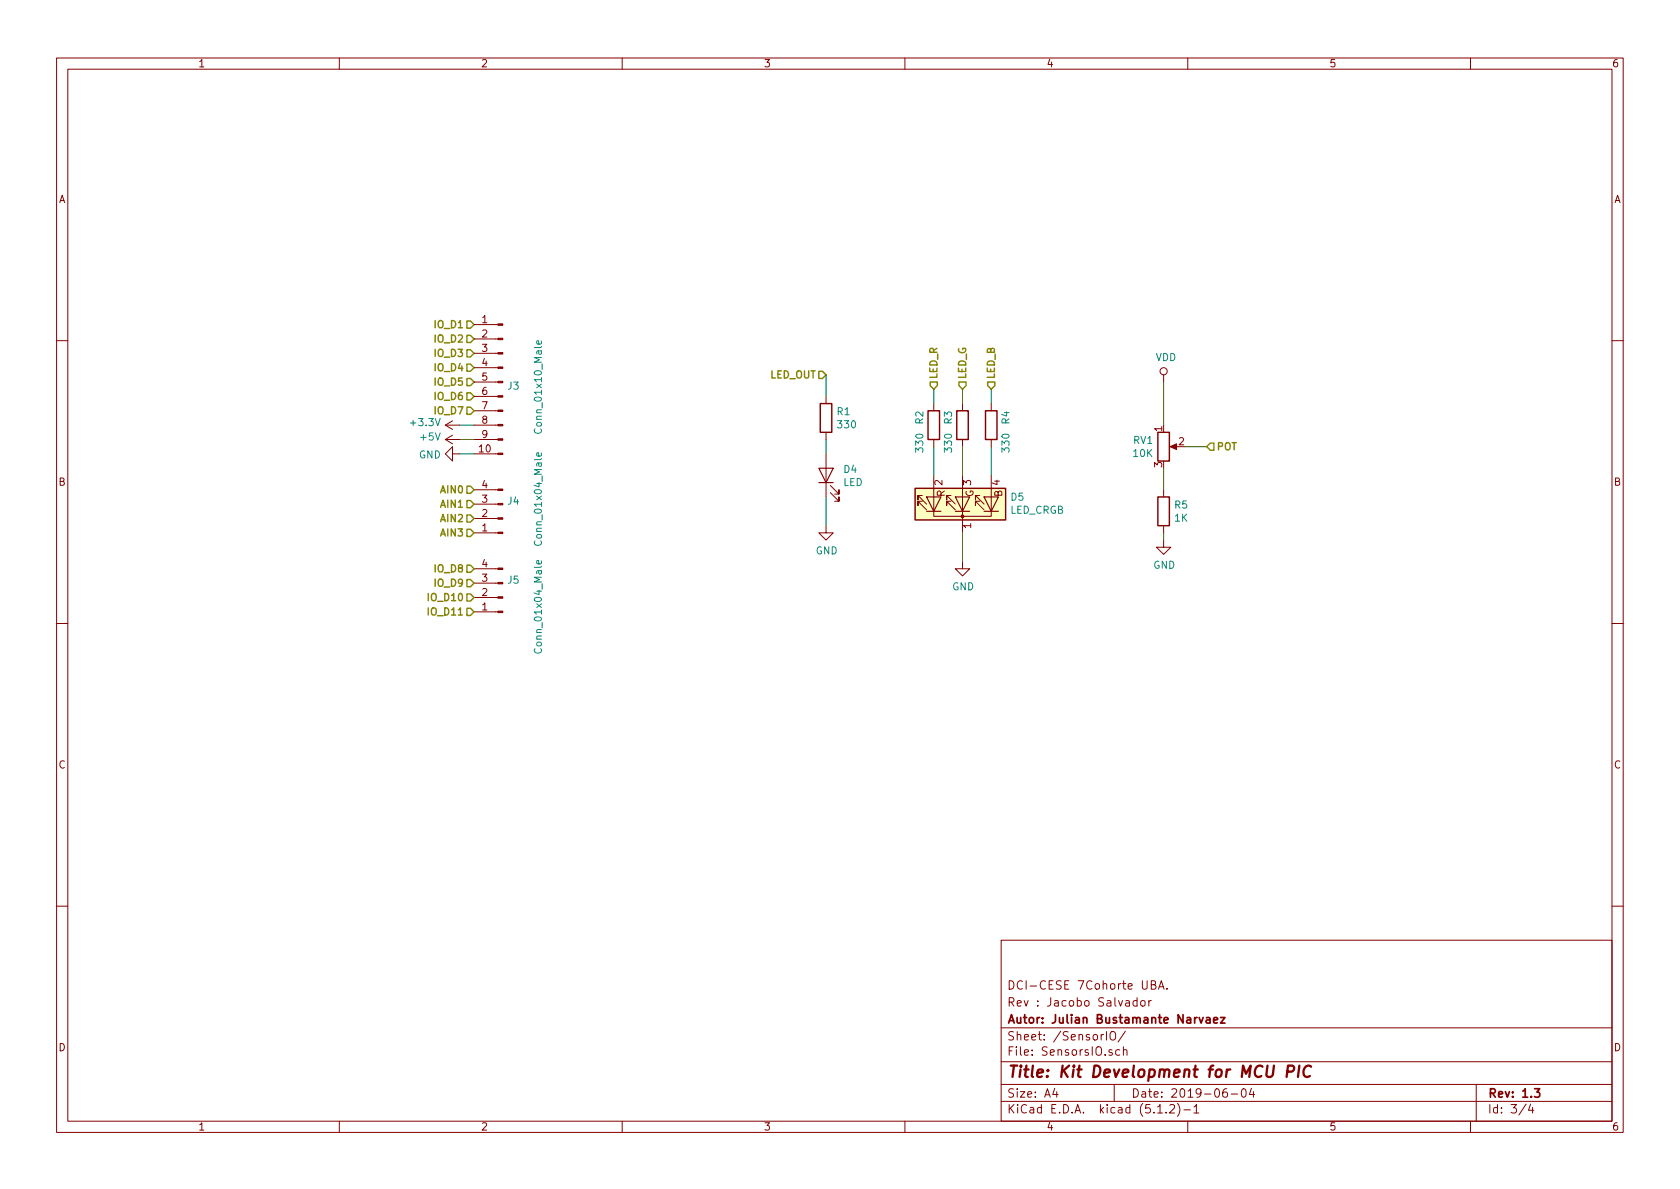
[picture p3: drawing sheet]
<svg xmlns="http://www.w3.org/2000/svg" width="297mm" height="210mm" viewBox="0 0 297 210" stroke-linecap="round" stroke-linejoin="round" font-family="sans-serif">
<g fill="none" stroke="#840000" stroke-width=".18">
<path d="M10 10.3h277v189.9h-277zM12 12.2h273v186.1h-273zM60 10.3v1.9M110 10.3v1.9M160 10.3v1.9M210 10.3v1.9M260 10.3v1.9M83.8 59.9h4.2M83.8 57.4h4.2M10 60.2h2M78.7 77.7h2.6M78.7 75.2h2.6"/>
<path d="M78.7 77.7l1.3 .8M78.7 75.2l1.3 .7M80 77l-1.3 .7M80 74.4l-1.3 .8M83.8 77.7h4.2M83.8 75.2h4.2M83.8 72.6h4.2M83.8 70.1h4.2M83.8 67.6h4.2M83.8 65h4.2M83.8 62.5h4.2M146 70.1v1.3"/>
<path d="M146 76.4v1.3M165.1 71.4v1.2M165.1 77.7v1.3M170.2 71.4v1.2M170.2 77.7v1.3M175.3 71.4v1.2M175.3 77.7v1.3M205.7 66.3v1.3M207.3 79h1M285 60.2h2M80 80.3v-1.3l-1.3 1.3 1.3 1.2v-1.2h1.3M83.8 86.6h4.2"/>
<path d="M83.8 89.1h4.2M83.8 91.7h4.2M83.8 94.2h4.2M83.8 80.3h4.2M146 93v1.2h1.3l-1.3 1.3-1.2-1.3h1.2M146 80.3v7.6M146.8 87.1l1.5 1.5v-.7v.7h-.7M146.8 85.8l1.5 1.6v-.8v.8h-.7M163.1 88.6h-.8v.8v-.8l1.5 1.6M163.1 87.6h-.8v.8v-.8l1.5 1.5M165.1 84.1v7.2h10.2v-7.2M168.1 88.6h-.7v.8v-.8l1.5 1.6"/>
<path d="M168.1 87.6h-.7v.8v-.8l1.5 1.5M170.2 99.3v1.3h1.2l-1.2 1.2-1.3-1.2h1.3M170.2 84.1v10.1M173.2 88.6h-.7v.8v-.8l1.5 1.6M173.2 87.6h-.7v.8v-.8l1.5 1.5M205.7 95.5v1.3h1.3l-1.3 1.2-1.2-1.2h1.2M205.7 86.6v1.3M205.7 93v1.2M10 110.3h2M83.8 100.6h4.2M83.8 103.1h4.2M83.8 105.7h4.2"/>
<path d="M83.8 108.2h4.2M285 110.3h2M10 160.2h2M177 166.3h108v32h-108zM201 177l-.4-.1-.3 .3 .1 .6 .2 .1 .4-.1M201 176.4v1.5M201.8 177.1l.2-.2 .4 .2v.7l-.2 .1-.4-.1zM203.1 176.9v1M203.6 176.9l-.3 .1-.2 .2M203.6 174.1l.7-.1v-.3l-.1-.2-.6-.1v1.5h.5l.3-.3a.41 .41 0 0 0-.4-.5M204.8 174.9l.5-1.5 .5 1.5M205 174.5h.7"/>
<path d="M206.3 174.8v.1M285 160.2h2M60 198.3v1.9M110 198.3v1.9M160 198.3v1.9M177 194.8h108M177 191.8h108M177 187.8h108M177 181.8h108M186.5 192.5l-.4 1h1M186.8 193v1M195.6 182.4v1.5"/>
<path d="M196.5 182.5a.5 .5 0 0 1 .5 0 .5 .5 0 0 1 .3 .4v.5a.5 .5 0 0 1-.5 .5 .5 .5 0 0 1-.5-.5v-.5zM197 191.8v3M198 185.7l-.4-.1-.3 .3v.6l.3 .1 .4-.1M198.6 185.7l.2-.1 .4 .1 .1 .9M198.6 185.1v1.5M199 182.3l-1.3 2M204.7 196.8h.8M206.2 196.7v.1M206.8 195.5l.2-.2h.4l.2 .2 .1 .3-.1 .2-.8 .8h.9M208.2 195.1a1.71 1.71 0 0 1 0 2.3M209.3 196.3h1.2M210 198.3v1.9"/>
<path d="M211.1 195.8l.4-.5v1.5M211.1 196.8h.9M216.9 192.5a.62 .62 0 0 0-.7 .7l.1 .7 .2 .1 .5-.1v-.5l-.1-.2-.4-.1-.3 .3M217.7 193.5h1.1M219.6 192.7l.4-.2a.94 .94 0 0 1 0 1.5 .82 .82 0 0 1-.4-1.3zM221.3 192.5l-.4 1h.9M221.6 193v1M260 198.3v1.9M261 191.8v6.5M269.8 195.2l-1.2 2M270.6 195.2l-.3 1.1h.9M271 195.8v1"/>
<circle cx="205.7" cy="65.7" r=".63"/>
</g>
<path d="M212 179.9l.4 1 .3-1M215.8 179.9h.8l-.8 1h.8M213.3 180h.6v.9M213.9 180.3l-.5 .1a.29 .29 0 0 0-.2 .2 .29 .29 0 0 0 .2 .3l.5-.1M214.6 180.4l.7-.1-.1-.3-.4-.1-.2 .2 .1 .7h.5M271.3 192.5h.9l-.5 .6 .5 .1v.7l-.2 .1-.7-.1" fill="none" stroke="#840000" stroke-width=".3"/>
<path d="M227.6 189.5h.8a.58 .58 0 0 0 .4-.5 .58 .58 0 0 0-.3-.6h-.8l-.2 2M229.7 188.4l-.2 2M231.8 188.6a.87 .87 0 0 0-1 0 .87 .87 0 0 0-.3 1 .69 .69 0 0 0 .3 .8 .69 .69 0 0 0 .8-.1" fill="none" stroke="#840000" stroke-width=".41"/>
<g fill="none" stroke="#008400" stroke-width=".18">
<path d="M81.3 77.7h2.5M81.3 75.2h2.5M146 66.3v3.8M146 77.7v2.6M165.1 68.8v2.6M165.1 79v5.1M170.2 68.8v2.6M170.2 79v5.1M175.3 68.8v2.6M175.3 79v5.1M205.7 67.6v7.6M209.5 79h3.9"/>
<path d="M81.3 80.3h2.5M146 87.9v5.1M170.2 94.2v5.1M205.7 82.8v3.8M205.7 94.2v1.3"/>
</g>
<path d="M145 71.4h2.1v5h-2.1zM164.1 72.6h2v5.1h-2zM169.2 72.6h2v5.1h-2zM174.2 72.6h2.1v5.1h-2.1zM204.7 76.4h2.1v5.1h-2.1zM161.8 86.4h16v5.5h-16zM204.7 87.9h2.1v5.1h-2.1z" fill="none" stroke="#840000" stroke-width=".25"/>
<path d="M144.8 82.8h2.5l-1.3 2.5zM144.8 85.3h2.5M163.8 87.9h2.6l-1.3 2.5zM163.8 90.4h2.6M168.9 87.9h2.5l-1.2 2.5zM168.9 90.4h2.5M174 87.9h2.5l-1.2 2.5zM174 90.4h2.5" fill="none" stroke="#840000" stroke-width=".2"/>
<g fill="#840000" stroke="#840000" stroke-width=".18">
<path d="M88 86.5h.9v.2h-.9z"/>
<path d="M88 89h.9v.3h-.9z"/>
<path d="M88 91.6h.9v.2h-.9z"/>
<path d="M88 94.1h.9v.3h-.9z"/>
<path d="M88 100.5h.9v.2h-.9z"/>
<path d="M88 103h.9v.2h-.9z"/>
<path d="M88 105.5h.9v.3h-.9z"/>
<path d="M88 108.1h.9v.2h-.9z"/>
<path d="M88 80.1h.9v.3h-.9z"/>
<path d="M88 77.6h.9v.2h-.9z"/>
<path d="M88 75.1h.9v.2h-.9z"/>
<path d="M88 72.5h.9v.3h-.9z"/>
<path d="M88 70h.9v.2h-.9z"/>
<path d="M88 67.4h.9v.3h-.9z"/>
<path d="M88 64.9h.9v.2h-.9z"/>
<path d="M88 62.4h.9v.2h-.9z"/>
<path d="M88 59.8h.9v.3h-.9z"/>
<path d="M88 57.3h.9v.2h-.9z"/>
<path d="M206.9 79l1.1-.5v1z"/>
<circle cx="170.2" cy="91.3" r=".25"/>
</g>
<path d="M95.7 60.3v.4l-.1 .2-.7-.1v-.5l.3-.1 .1 .7M95.7 80.1v.4l-.1 .2-.7-.1v-.5h.3l.1 .6M95.7 99.2v.3l-.1 .2-.7-.1v-.4l.3-.1 .1 .6" fill="none" stroke="#008484" stroke-width=".18"/>
<g fill="none" stroke="#848400" stroke-width=".25">
<path d="M82.5 56.8h.7l.6 .6-.6 .6h-.7zM82.5 59.3h.7l.6 .6-.6 .7h-.7zM82.5 61.8h.7l.6 .7-.6 .6h-.7zM82.5 64.4h.7l.6 .6-.6 .7h-.7zM82.5 66.9h.7l.6 .7-.6 .6h-.7zM82.5 69.5h.7l.6 .6-.6 .6h-.7zM82.5 72h.7l.6 .6-.6 .7h-.7zM144.8 65.7h.6l.6 .6-.6 .6h-.6zM164.5 67.6h1.2v.6l-.6 .6-.6-.6zM169.5 67.6h1.3v.6l-.6 .6-.7-.6zM174.6 67.6h1.3v.6l-.6 .6-.7-.6zM214 78.4h.6v1.2h-.6l-.6-.6z"/>
<path d="M82.5 99.9h.7l.6 .7-.6 .6h-.7zM82.5 86h.7l.6 .6-.6 .6h-.7zM82.5 88.5h.7l.6 .6-.6 .7h-.7zM82.5 91.1h.7l.6 .6-.6 .6h-.7zM82.5 93.6h.7l.6 .6-.6 .7h-.7zM82.5 102.5h.7l.6 .6-.6 .7h-.7zM82.5 107.6h.7l.6 .6-.6 .6h-.7zM82.5 105h.7l.6 .7-.6 .6h-.7z"/>
</g>
<path d="M161.8 86.4h16v5.5h-16z" fill="#ffffc2" stroke="#ffffc2" stroke-width=".18"/>
<text font-size="2.8" fill="#840000" x="178" y="190.5">Title: Kit Development for MCU PIC</text>
<g font-size="2.1" fill="#840000">
<text x="178" y="178">Rev : Jacobo Salvador</text>
<text x="178" y="175">DCI-CESE 7Cohorte UBA.</text>
<text x="178" y="184">Sheet: /SensorIO/</text>
<text x="178" y="181">Autor: Julian Bustamante Narvaez</text>
<text x="178" y="186.7">File: SensorsIO.sch</text>
<text x="178" y="196.9">KiCad E.D.A. kicad (5.1.2)-1</text>
<text x="178" y="194.1">Size: A4</text>
<text x="200" y="194.1">Date: 2019-06-04</text>
<text x="263" y="194.1">Rev: 1.3</text>
<text x="263" y="196.9">Id: 3/4</text>
</g>
<g font-size="1.8" fill="#840000">
<text x="35" y="11.9">1</text>
<text x="85" y="11.9">2</text>
<text x="135" y="11.9">3</text>
<text x="185" y="11.9">4</text>
<text x="235" y="11.9">5</text>
<text x="285" y="11.9">6</text>
<text x="10.4" y="35.9">A</text>
<text x="285.4" y="35.9">A</text>
<text x="85.2" y="57.1">1</text>
<text x="85.2" y="59.7">2</text>
<text x="85.2" y="62.2">3</text>
<text x="85.2" y="64.8">4</text>
<text x="85.2" y="67.3">5</text>
<text x="85.2" y="69.8">6</text>
<text x="85.2" y="72.4">7</text>
<text x="85.2" y="74.9">8</text>
<text x="85.2" y="77.5">9</text>
<text x="205.5" y="76.3" transform="rotate(-90 205.5 76.3)">1</text>
<text x="84.8" y="80">10</text>
<text x="205.5" y="82.6" transform="rotate(-90 205.5 82.6)">3</text>
<text x="208.4" y="78.7">2</text>
<text x="10.4" y="85.9">B</text>
<text x="85.2" y="88.9">3</text>
<text x="85.2" y="86.4">4</text>
<text x="166.6" y="85.8" transform="rotate(-90 166.6 85.8)">2</text>
<text x="167.1" y="87.9" transform="rotate(-90 167.1 87.9)">R</text>
<text x="171.7" y="85.8" transform="rotate(-90 171.7 85.8)">3</text>
<text x="172.1" y="87.9" transform="rotate(-90 172.1 87.9)">G</text>
<text x="176.8" y="85.8" transform="rotate(-90 176.8 85.8)">4</text>
<text x="177.2" y="87.9" transform="rotate(-90 177.2 87.9)">B</text>
<text x="285.4" y="85.9">B</text>
<text x="85.2" y="94">1</text>
<text x="85.2" y="91.4">2</text>
<text x="171.7" y="93.4" transform="rotate(-90 171.7 93.4)">1</text>
<text x="85.2" y="100.3">4</text>
<text x="85.2" y="107.9">1</text>
<text x="85.2" y="105.4">2</text>
<text x="85.2" y="102.9">3</text>
<text x="10.4" y="135.9">C</text>
<text x="285.4" y="135.9">C</text>
<text x="10.4" y="185.9">D</text>
<text x="285.4" y="185.9">D</text>
<text x="35" y="199.9">1</text>
<text x="85" y="199.9">2</text>
<text x="135" y="199.9">3</text>
<text x="185" y="199.9">4</text>
<text x="235" y="199.9">5</text>
<text x="285" y="199.9">6</text>
</g>
<g font-size="1.8" fill="#848400">
<text x="77.1" y="58">IO_D1</text>
<text x="77.1" y="60.6">IO_D2</text>
<text x="77.1" y="63.1">IO_D3</text>
<text x="77.1" y="65.7">IO_D4</text>
<text x="77.1" y="68.2">IO_D5</text>
<text x="77.1" y="70.7">IO_D6</text>
<text x="136.2" y="66.9">LED_OUT</text>
<text x="165.7" y="67.2" transform="rotate(-90 165.7 67.2)">LED_R</text>
<text x="170.8" y="67.2" transform="rotate(-90 170.8 67.2)">LED_G</text>
<text x="175.9" y="67.2" transform="rotate(-90 175.9 67.2)">LED_B</text>
<text x="77.1" y="73.3">IO_D7</text>
<text x="215" y="79.6">POT</text>
<text x="78.2" y="87.2">AIN0</text>
<text x="78.2" y="89.8">AIN1</text>
<text x="78.2" y="92.3">AIN2</text>
<text x="78.2" y="94.9">AIN3</text>
<text x="77.1" y="101.2">IO_D8</text>
<text x="76.1" y="106.3">IO_D10</text>
<text x="77.1" y="103.8">IO_D9</text>
<text x="76.1" y="108.8">IO_D11</text>
</g>
<g font-size="1.8" fill="#008484">
<text x="204.3" y="63.8">VDD</text>
<text x="89.8" y="68.9">J3</text>
<text x="72.8" y="75.4">+3.3V</text>
<text x="74.4" y="77.9">+5V</text>
<text x="95.8" y="76.1" transform="rotate(-90 95.8 76.1)">Conn_01x10_Male</text>
<text x="148" y="73.4">R1</text>
<text x="148.2" y="75.7">330</text>
<text x="163.2" y="75" transform="rotate(-90 163.2 75)">R2</text>
<text x="168.3" y="75" transform="rotate(-90 168.3 75)">R3</text>
<text x="178.5" y="75" transform="rotate(-90 178.5 75)">R4</text>
<text x="74.1" y="81.1">GND</text>
<text x="149.2" y="83.6">D4</text>
<text x="163.2" y="79.8" transform="rotate(-90 163.2 79.8)">330</text>
<text x="168.3" y="79.8" transform="rotate(-90 168.3 79.8)">330</text>
<text x="178.5" y="79.8" transform="rotate(-90 178.5 79.8)">330</text>
<text x="200.4" y="78.5">RV1</text>
<text x="200.4" y="80.8">10K</text>
<text x="89.8" y="89.2">J4</text>
<text x="149.1" y="85.9">LED</text>
<text x="178.8" y="88.5">D5</text>
<text x="207.7" y="89.9">R5</text>
<text x="95.8" y="95.9" transform="rotate(-90 95.8 95.9)">Conn_01x04_Male</text>
<text x="178.5" y="90.9">LED_CRGB</text>
<text x="207.7" y="92.2">1K</text>
<text x="144.2" y="98">GND</text>
<text x="203.9" y="100.6">GND</text>
<text x="89.8" y="103.2">J5</text>
<text x="168.4" y="104.4">GND</text>
<text x="95.8" y="115" transform="rotate(-90 95.8 115)">Conn_01x04_Male</text>
</g>
</svg>
